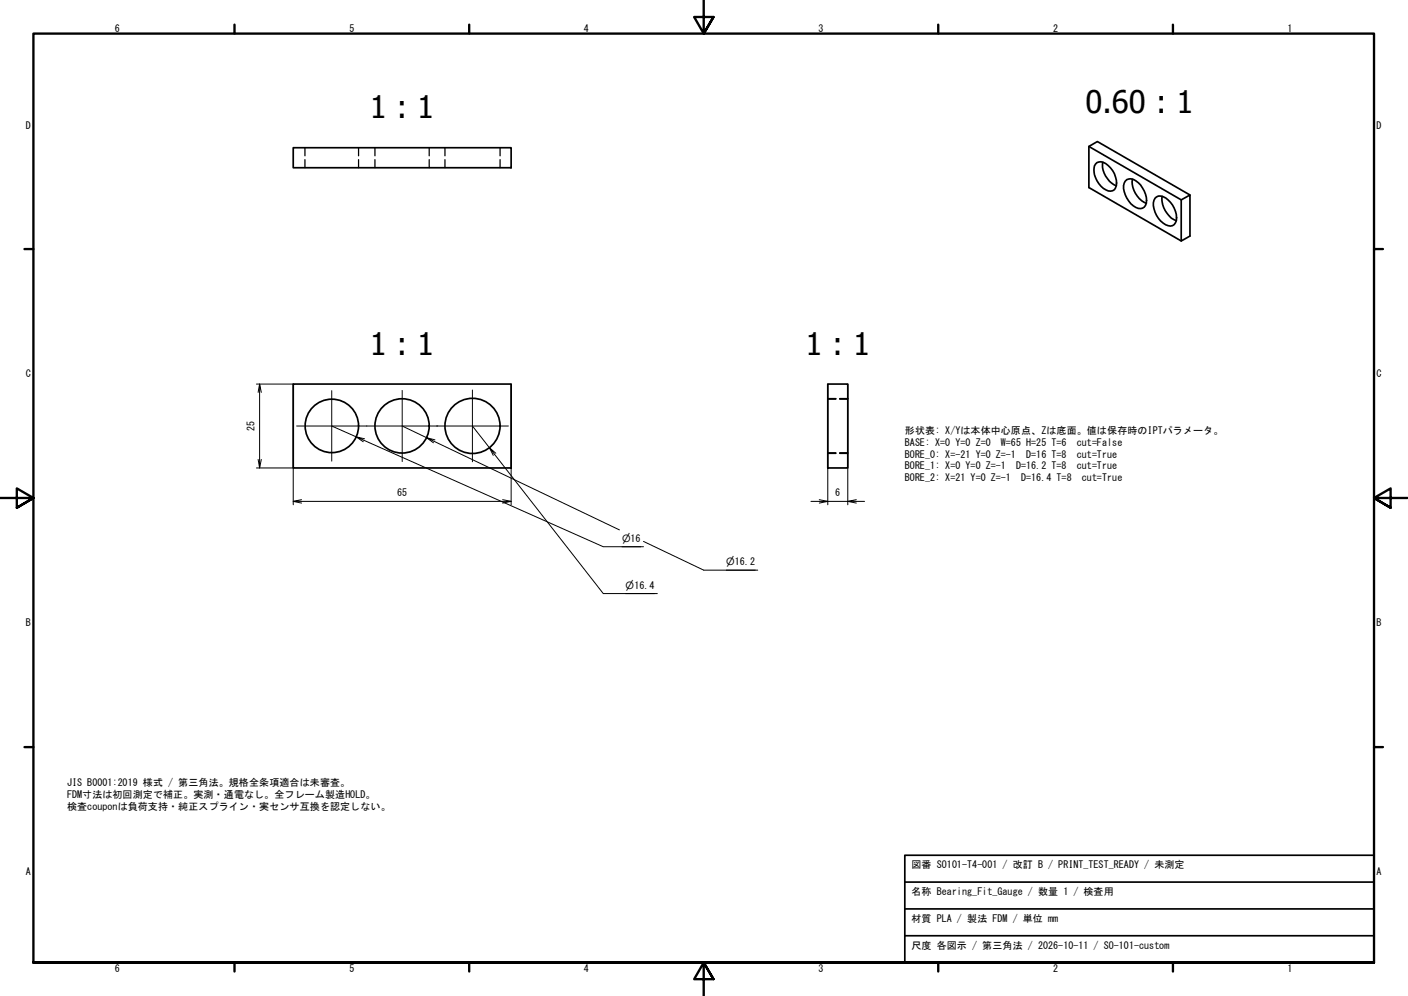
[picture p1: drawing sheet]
<svg xmlns="http://www.w3.org/2000/svg" width="420mm" height="297mm" viewBox="0 0 420 297" stroke-linecap="round" stroke-linejoin="round" font-family="sans-serif">
<!-- layer: Visible (ISO) -->
<g fill="none" stroke="#000" stroke-width=".51">
<path d="M87.5 44.1h65v5.9h-65zM324.9 43.7l27.6 15.9 2.6-1.4v12.2l-2.6 1.5v-12.3M326.9 48.9a2.47 2.47 0 0 1 3.8 .5 6.5 6.5 0 0 1 2.2 6.7 1.85 1.85 0 0 1-2.9 .5 7 7 0 0 1-3.4-7.1zM329.1 48.4a6.9 6.9 0 0 0 4 7M336.2 53.6a3.5 3.5 0 0 1 4.2 1.6 6.6 6.6 0 0 1 1.4 6.1 2.24 2.24 0 0 1-3.6 .1 7.1 7.1 0 0 1-2.7-6.8zM337.9 53.5a7 7 0 0 0 4.2 7.1M344.7 59.1a2.62 2.62 0 0 1 3.9 .5 6.6 6.6 0 0 1 2.2 6.8 2.22 2.22 0 0 1-3.7 .1 7 7 0 0 1-2.7-6.8zM346.8 58.5a7.3 7.3 0 0 0 4.2 7.3M355.1 58.2l-27.6-16-2.6 1.5v12.2l27.6 16M87.5 114.5h65v25.1h-65zM247 114.5h6v25.1h-6z"/>
<circle cx="99" cy="127" r="8"/>
<circle cx="120" cy="127" r="8.1"/>
<circle cx="141" cy="127" r="8.2"/>
</g>
<!-- layer: Hidden (ISO) -->
<g fill="none" stroke="#000" stroke-width=".38">
<path d="M91 44.1v2.4M91 47.6v2.4M107 44.1v2.4M107 47.6v2.4M111.9 44.1v2.4M111.9 47.6v2.4M128.1 44.1v2.4M128.1 47.6v2.4M132.8 44.1v2.4M132.8 47.6v2.4M149.2 44.1v2.4M149.2 47.6v2.4"/>
<path d="M247 118.9h2.4M247 119h2.4M250.6 118.9h2.4M250.6 119h2.4M247 135.2h2.4M247 135.1h2.4M250.6 135.2h2.4M250.6 135.1h2.4"/>
</g>
<!-- layer: Border (ISO) -->
<g fill="none" stroke="#000" stroke-width=".7">
<path d="M70 7.4v2.6M140 7.4v2.6M210 0v10l-2.9-4.9h5.8l-2.9 4.9 2.9-4.9M280 7.4v2.6M350 7.4v2.6M7.3 74.3h2.7M410 74.3h2.7M0 148.5h10l-5-2.8v5.7l5-2.9-5 2.9M420 148.5h-10l5-2.8v5.7l-5-2.9 5 2.9M7.3 222.8h2.7M410 222.8h2.7M10 287.1v-277.1h400v277.1h-400h400"/>
<path d="M70 287.1v2.6M140 287.1v2.6M212.9 292l-2.9-4.9 2.9 4.9h-5.8l2.9-4.9v9.9M280 287.1v2.6M350 287.1v2.6"/>
</g>
<!-- layer: Title (ISO) -->
<path d="M270 255.1h140v32h-140zM270 263.1h140M270 271.1h140M270 279.1h140" fill="none" stroke="#000" stroke-width=".51"/>
<!-- layer: Dimension (ISO) -->
<g fill="none" stroke="#000" stroke-width=".3">
<path d="M76.5 114.5h11v36M77.5 114.5l-.5 2.5M78 117l-.5-2.5v25.1l-.5-2.6M152.5 114.5v36M247 114.5v36M253 114.5v36M76.5 139.6h11M78 137l-.5 2.6M99 127l7.3 3.3 2.1 1.4M108.8 130.9l-2.5-.6 73.7 32.8h12M120 127l7.3 3.5 2 1.6M129.8 131.2l-2.5-.7 57.5 27.5"/>
<path d="M141 127l5 6.5 1.2 2.3M148 135.2l-2-1.7 34 43.5h16.2M87.5 149.5l2.5 .5M90 149l-2.5 .5h65l-2.5 .5M150 149l2.5 .5M242 149.5h5l-2.5 .5M244.5 149l2.5 .5h6l2.5 .5M255.5 149l-2.5 .5h5M185.6 163.1h5.6M186.7 177h8.6M192 161.5l18 8.5h16.1"/>
</g>
<!-- layer: Center Mark (ISO) -->
<path d="M99 116.5v21M120 116.4v21.3M141 116.3v21.4M88.5 127h42.1M130.3 127h21.4" fill="none" stroke="#000" stroke-width=".3"/>
<g font-size="9.3">
<text x="110.4" y="35.3">1 : 1</text>
<text x="323.9" y="33.6">0.60 : 1</text>
<text x="110.4" y="105.8">1 : 1</text>
<text x="240.4" y="105.8">1 : 1</text>
</g>
<g font-size="3">
<text x="34.2" y="9.6">6</text>
<text x="104.3" y="9.6">5</text>
<text x="174.2" y="9.6">4</text>
<text x="244.2" y="9.6">3</text>
<text x="314.3" y="9.6">2</text>
<text x="384.2" y="9.6">1</text>
<text x="7.7" y="38.3">D</text>
<text x="410.8" y="38.3">D</text>
<text x="7.7" y="112.6">C</text>
<text x="410.8" y="112.6">C</text>
<text x="75.9" y="128.6" transform="rotate(-90 75.9 128.6)">25</text>
<text x="270" y="129.5">形状表: X/Yは本体中心原点、Zは底面。値は保存時のIPTパラメータ。</text>
<text x="270" y="133">BASE: X=0 Y=0 Z=0</text>
<text x="270" y="136.4">BORE_0: X=-21 Y=0 Z=-1</text>
<text x="298.7" y="133">W=65 H=25 T=6</text>
<text x="306.3" y="136.4">D=16 T=8</text>
<text x="321.3" y="133">cut=False</text>
<text x="321.3" y="136.4">cut=True</text>
<text x="270" y="139.9">BORE_1: X=0 Y=0 Z=-1</text>
<text x="270" y="143.4">BORE_2: X=21 Y=0 Z=-1</text>
<text x="303.2" y="139.9">D=16.2 T=8</text>
<text x="304.7" y="143.4">D=16.4 T=8</text>
<text x="321.3" y="139.9">cut=True</text>
<text x="322.8" y="143.4">cut=True</text>
<text x="118.5" y="147.9">65</text>
<text x="249.2" y="147.9">6</text>
<text x="185.6" y="161.6">⌀16</text>
<text x="216.7" y="168.6">⌀16.2</text>
<text x="186.7" y="175.6">⌀16.4</text>
<text x="7.7" y="186.8">B</text>
<text x="410.8" y="186.8">B</text>
<text x="20" y="234.6">JIS B0001:2019 様式 / 第三角法。規格全条項適合は未審査。</text>
<text x="20" y="238">FDM寸法は初回測定で補正。実測・通電なし。全フレーム製造HOLD。</text>
<text x="20" y="241.5">検査couponは負荷支持・純正スプライン・実センサ互換を認定しない。</text>
<text x="7.7" y="261">A</text>
<text x="272" y="259">図番 SO101-T4-001 / 改訂 B / PRINT_TEST_READY / 未測定</text>
<text x="410.8" y="261">A</text>
<text x="272" y="267">名称 Bearing_Fit_Gauge / 数量 1 / 検査用</text>
<text x="272" y="275">材質 PLA / 製法 FDM / 単位 mm</text>
<text x="272" y="283">尺度 各図示 / 第三角法 / 2026-10-11 / SO-101-custom</text>
<text x="34.2" y="289.7">6</text>
<text x="104.3" y="289.7">5</text>
<text x="174.2" y="289.7">4</text>
<text x="244.2" y="289.7">3</text>
<text x="314.3" y="289.7">2</text>
<text x="384.2" y="289.7">1</text>
</g>
</svg>
